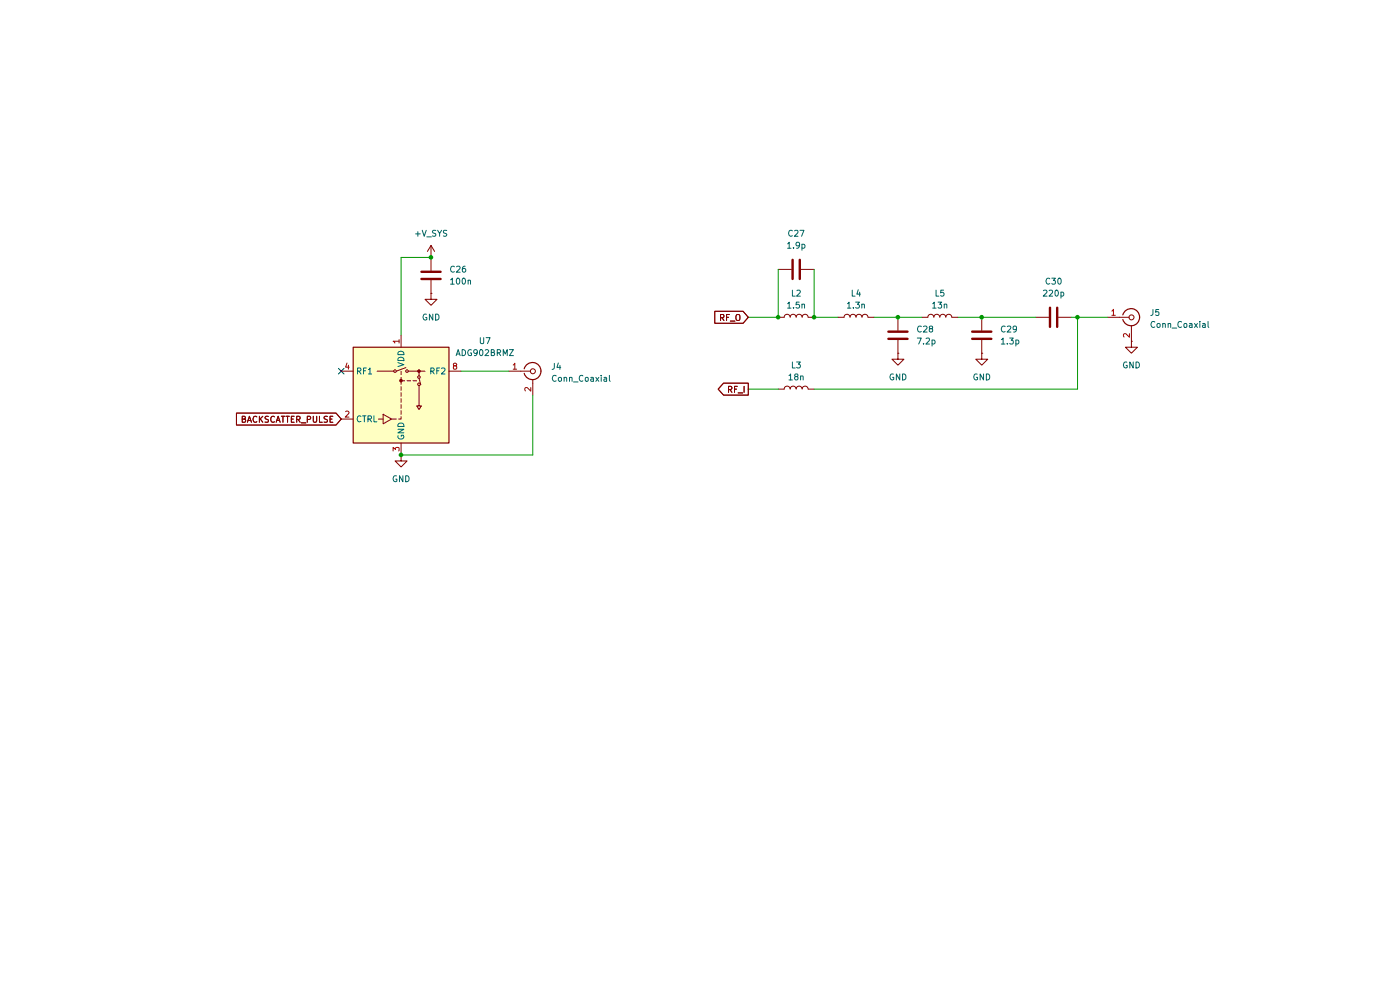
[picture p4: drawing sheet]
(kicad_sch
 (version 20260306)
 (generator "eeschema")
 (generator_version "10.0")
 (paper "A4")
 (lib_symbols
  (symbol "Connector:Conn_Coaxial"
   (pin_names
    (offset 1.016) (hide yes)) (exclude_from_sim no) (in_bom yes) (on_board yes)
   (in_pos_files yes)
   (duplicate_pin_numbers_are_jumpers no)
   (property "Reference" "J" (at 0.254 3.048 0) (show_name no) (do_not_autoplace no) (effects (font (size 1.27 1.27))))
   (property "Value" "Conn_Coaxial" (at 2.921 0 90) (show_name no) (do_not_autoplace no) (effects (font (size 1.27 1.27))))
   (property "Footprint" "" (at 0 0 0) (show_name no) (do_not_autoplace no) (hide yes) (effects (font (size 1.27 1.27))))
   (property "Datasheet" "" (at 0 0 0) (show_name no) (do_not_autoplace no) (hide yes) (effects (font (size 1.27 1.27))))
   (property "Description" "coaxial connector (BNC, SMA, SMB, SMC, Cinch/RCA, LEMO, ...)" (at 0 0 0) (show_name no) (do_not_autoplace no) (hide yes) (effects (font (size 1.27 1.27))))
   (symbol "Conn_Coaxial_0_1"
    (polyline (pts (xy -2.54 0) (xy -0.508 0)) (stroke (width 0) (type default)) (fill (type none)))
    (arc (start 1.778 0) (mid 0.222 -1.8079) (end -1.778 -0.508) (stroke (width 0.254) (type default)) (fill (type none)))
    (arc (start -1.778 0.508) (mid 0.2221 1.8084) (end 1.778 0) (stroke (width 0.254) (type default)) (fill (type none)))
    (circle (center 0 0) (radius 0.508) (stroke (width 0.2032) (type default)) (fill (type none)))
    (polyline (pts (xy 0 -2.54) (xy 0 -1.778)) (stroke (width 0) (type default)) (fill (type none))))
   (symbol "Conn_Coaxial_1_1"
    (pin passive line (at -5.08 0 0) (length 2.54) (name "In" (effects (font (size 1.27 1.27)))) (number "1" (effects (font (size 1.27 1.27)))))
    (pin passive line (at 0 -5.08 90) (length 2.54) (name "Ext" (effects (font (size 1.27 1.27)))) (number "2" (effects (font (size 1.27 1.27))))))
   (embedded_fonts no))
  (symbol "Device:C"
   (pin_numbers (hide yes))
   (pin_names
    (offset 0.254)) (exclude_from_sim no) (in_bom yes) (on_board yes)
   (in_pos_files yes)
   (duplicate_pin_numbers_are_jumpers no)
   (property "Reference" "C" (at 0.635 2.54 0) (show_name no) (do_not_autoplace no) (effects (font (size 1.27 1.27)) (justify left)))
   (property "Value" "C" (at 0.635 -2.54 0) (show_name no) (do_not_autoplace no) (effects (font (size 1.27 1.27)) (justify left)))
   (property "Footprint" "" (at 0.9652 -3.81 0) (show_name no) (do_not_autoplace no) (hide yes) (effects (font (size 1.27 1.27))))
   (property "Datasheet" "" (at 0 0 0) (show_name no) (do_not_autoplace no) (hide yes) (effects (font (size 1.27 1.27))))
   (property "Description" "Unpolarized capacitor" (at 0 0 0) (show_name no) (do_not_autoplace no) (hide yes) (effects (font (size 1.27 1.27))))
   (symbol "C_0_1"
    (polyline (pts (xy -2.032 0.762) (xy 2.032 0.762)) (stroke (width 0.508) (type default)) (fill (type none)))
    (polyline (pts (xy -2.032 -0.762) (xy 2.032 -0.762)) (stroke (width 0.508) (type default)) (fill (type none))))
   (symbol "C_1_1"
    (pin passive line (at 0 3.81 270) (length 2.794) (name "" (effects (font (size 1.27 1.27)))) (number "1" (effects (font (size 1.27 1.27)))))
    (pin passive line (at 0 -3.81 90) (length 2.794) (name "" (effects (font (size 1.27 1.27)))) (number "2" (effects (font (size 1.27 1.27))))))
   (embedded_fonts no))
  (symbol "Device:L"
   (pin_numbers (hide yes))
   (pin_names
    (offset 1.016) (hide yes)) (exclude_from_sim no) (in_bom yes) (on_board yes)
   (in_pos_files yes)
   (duplicate_pin_numbers_are_jumpers no)
   (property "Reference" "L" (at -1.27 0 90) (show_name no) (do_not_autoplace no) (effects (font (size 1.27 1.27))))
   (property "Value" "L" (at 1.905 0 90) (show_name no) (do_not_autoplace no) (effects (font (size 1.27 1.27))))
   (property "Footprint" "" (at 0 0 0) (show_name no) (do_not_autoplace no) (hide yes) (effects (font (size 1.27 1.27))))
   (property "Datasheet" "" (at 0 0 0) (show_name no) (do_not_autoplace no) (hide yes) (effects (font (size 1.27 1.27))))
   (property "Description" "Inductor" (at 0 0 0) (show_name no) (do_not_autoplace no) (hide yes) (effects (font (size 1.27 1.27))))
   (symbol "L_0_1"
    (arc (start 0 2.54) (mid 0.6323 1.905) (end 0 1.27) (stroke (width 0) (type default)) (fill (type none)))
    (arc (start 0 1.27) (mid 0.6323 0.635) (end 0 0) (stroke (width 0) (type default)) (fill (type none)))
    (arc (start 0 0) (mid 0.6323 -0.635) (end 0 -1.27) (stroke (width 0) (type default)) (fill (type none)))
    (arc (start 0 -1.27) (mid 0.6323 -1.905) (end 0 -2.54) (stroke (width 0) (type default)) (fill (type none))))
   (symbol "L_1_1"
    (pin passive line (at 0 3.81 270) (length 1.27) (name "1" (effects (font (size 1.27 1.27)))) (number "1" (effects (font (size 1.27 1.27)))))
    (pin passive line (at 0 -3.81 90) (length 1.27) (name "2" (effects (font (size 1.27 1.27)))) (number "2" (effects (font (size 1.27 1.27))))))
   (embedded_fonts no))
  (symbol "RF_Switch:ADG902BRMZ" (exclude_from_sim no) (in_bom yes) (on_board yes)
   (in_pos_files yes)
   (duplicate_pin_numbers_are_jumpers no)
   (property "Reference" "U" (at -10.16 11.43 0) (show_name no) (do_not_autoplace no) (effects (font (size 1.27 1.27)) (justify left)))
   (property "Value" "ADG902BRMZ" (at 1.27 11.43 0) (show_name no) (do_not_autoplace no) (effects (font (size 1.27 1.27)) (justify left)))
   (property "Footprint" "Package_SO:MSOP-8_3x3mm_P0.65mm" (at 0 -11.43 0) (show_name no) (do_not_autoplace no) (hide yes) (effects (font (size 1.27 1.27))))
   (property "Datasheet" "https://www.analog.com/media/en/technical-documentation/data-sheets/ADG901_902.pdf" (at 0 5.08 0) (show_name no) (do_not_autoplace no) (hide yes) (effects (font (size 1.27 1.27))))
   (property "Description" "SPST DC-4.5GHz reflective switch, 40dB isolation at 1GHz, MSOP-8" (at 0 0 0) (show_name no) (do_not_autoplace no) (hide yes) (effects (font (size 1.27 1.27))))
   (symbol "ADG902BRMZ_0_0"
    (rectangle (start -10.16 10.16) (end 10.16 -10.16) (stroke (width 0.254) (type default)) (fill (type background)))
    (polyline (pts (xy -4.826 -5.08) (xy -3.81 -5.08)) (stroke (width 0) (type default)) (fill (type none)))
    (polyline (pts (xy -3.81 -4.064) (xy -3.81 -6.096) (xy -2.032 -5.08) (xy -3.81 -4.064)) (stroke (width 0) (type default)) (fill (type none)))
    (polyline (pts (xy -1.016 -5.08) (xy -2.032 -5.08)) (stroke (width 0) (type default)) (fill (type none)))
    (polyline (pts (xy 0 4.318) (xy 0 5.08)) (stroke (width 0) (type default)) (fill (type none)))
    (circle (center 0 3.048) (radius 0.254) (stroke (width 0) (type default)) (fill (type outline)))
    (polyline (pts (xy 0 3.048) (xy 0 3.81)) (stroke (width 0) (type default)) (fill (type none)))
    (polyline (pts (xy 0 3.048) (xy 0 2.286)) (stroke (width 0) (type default)) (fill (type none)))
    (polyline (pts (xy 0 3.048) (xy 0.762 3.048)) (stroke (width 0) (type default)) (fill (type none)))
    (polyline (pts (xy 0 1.778) (xy 0 1.016)) (stroke (width 0) (type default)) (fill (type none)))
    (polyline (pts (xy 0 0.508) (xy 0 -0.254)) (stroke (width 0) (type default)) (fill (type none)))
    (polyline (pts (xy 0 -0.762) (xy 0 -1.524)) (stroke (width 0) (type default)) (fill (type none)))
    (polyline (pts (xy 0 -2.032) (xy 0 -2.794)) (stroke (width 0) (type default)) (fill (type none)))
    (polyline (pts (xy 0 -3.302) (xy 0 -4.064)) (stroke (width 0) (type default)) (fill (type none)))
    (polyline (pts (xy 0 -4.572) (xy 0 -5.08) (xy -0.508 -5.08)) (stroke (width 0) (type default)) (fill (type none)))
    (polyline (pts (xy 1.27 3.048) (xy 2.032 3.048)) (stroke (width 0) (type default)) (fill (type none)))
    (polyline (pts (xy 2.54 3.048) (xy 3.302 3.048)) (stroke (width 0) (type default)) (fill (type none))))
   (symbol "ADG902BRMZ_0_1"
    (polyline (pts (xy -5.08 5.08) (xy -1.524 5.08)) (stroke (width 0) (type default)) (fill (type none)))
    (circle (center -1.27 5.08) (radius 0.254) (stroke (width 0) (type default)) (fill (type none)))
    (polyline (pts (xy -1.016 5.08) (xy 1.016 5.842)) (stroke (width 0) (type default)) (fill (type none)))
    (circle (center 1.27 5.08) (radius 0.254) (stroke (width 0) (type default)) (fill (type none)))
    (polyline (pts (xy 1.524 5.08) (xy 5.08 5.08)) (stroke (width 0) (type default)) (fill (type none)))
    (polyline (pts (xy 3.81 5.08) (xy 3.81 4.064)) (stroke (width 0) (type default)) (fill (type none)))
    (circle (center 3.81 5.08) (radius 0.254) (stroke (width 0) (type default)) (fill (type outline)))
    (circle (center 3.81 3.81) (radius 0.254) (stroke (width 0) (type default)) (fill (type none)))
    (polyline (pts (xy 3.81 3.556) (xy 4.191 2.159)) (stroke (width 0) (type default)) (fill (type none)))
    (circle (center 3.81 2.286) (radius 0.254) (stroke (width 0) (type default)) (fill (type none)))
    (polyline (pts (xy 3.81 2.032) (xy 3.81 -2.286) (xy 3.302 -2.286) (xy 3.81 -3.048) (xy 4.318 -2.286) (xy 3.81 -2.286)) (stroke (width 0) (type default)) (fill (type none))))
   (symbol "ADG902BRMZ_1_1"
    (pin power_in line (at 0 12.7 270) (length 2.54) (name "VDD" (effects (font (size 1.27 1.27)))) (number "1" (effects (font (size 1.27 1.27)))))
    (pin input line (at -12.7 -5.08 0) (length 2.54) (name "CTRL" (effects (font (size 1.27 1.27)))) (number "2" (effects (font (size 1.27 1.27)))))
    (pin power_in line (at 0 -12.7 90) (length 2.54) (name "GND" (effects (font (size 1.27 1.27)))) (number "3" (effects (font (size 1.27 1.27)))))
    (pin passive line (at -12.7 5.08 0) (length 2.54) (name "RF1" (effects (font (size 1.27 1.27)))) (number "4" (effects (font (size 1.27 1.27)))))
    (pin passive line (at 0 -12.7 90) (length 2.54) (hide yes) (name "GND" (effects (font (size 1.27 1.27)))) (number "5" (effects (font (size 1.27 1.27)))))
    (pin passive line (at 0 -12.7 90) (length 2.54) (hide yes) (name "GND" (effects (font (size 1.27 1.27)))) (number "6" (effects (font (size 1.27 1.27)))))
    (pin passive line (at 0 -12.7 90) (length 2.54) (hide yes) (name "GND" (effects (font (size 1.27 1.27)))) (number "7" (effects (font (size 1.27 1.27)))))
    (pin passive line (at 12.7 5.08 180) (length 2.54) (name "RF2" (effects (font (size 1.27 1.27)))) (number "8" (effects (font (size 1.27 1.27))))))
   (embedded_fonts no))
  (symbol "power:GND"
   (power global)
   (pin_numbers (hide yes))
   (pin_names
    (offset 0) (hide yes)) (exclude_from_sim no) (in_bom yes) (on_board yes)
   (in_pos_files yes)
   (duplicate_pin_numbers_are_jumpers no)
   (property "Reference" "#PWR" (at 0 -6.35 0) (show_name no) (do_not_autoplace no) (hide yes) (effects (font (size 1.27 1.27))))
   (property "Value" "GND" (at 0 -3.81 0) (show_name no) (do_not_autoplace no) (effects (font (size 1.27 1.27))))
   (property "Footprint" "" (at 0 0 0) (show_name no) (do_not_autoplace no) (hide yes) (effects (font (size 1.27 1.27))))
   (property "Datasheet" "" (at 0 0 0) (show_name no) (do_not_autoplace no) (hide yes) (effects (font (size 1.27 1.27))))
   (property "Description" "Power symbol creates a global label with name \"GND\" , ground" (at 0 0 0) (show_name no) (do_not_autoplace no) (hide yes) (effects (font (size 1.27 1.27))))
   (symbol "GND_0_1"
    (polyline (pts (xy 0 0) (xy 0 -1.27) (xy 1.27 -1.27) (xy 0 -2.54) (xy -1.27 -1.27) (xy 0 -1.27)) (stroke (width 0) (type default)) (fill (type none))))
   (symbol "GND_1_1"
    (pin power_in line (at 0 0 270) (length 0) (name "" (effects (font (size 1.27 1.27)))) (number "1" (effects (font (size 1.27 1.27))))))
   (embedded_fonts no))
  (symbol "power:VDC"
   (power global)
   (pin_numbers (hide yes))
   (pin_names
    (offset 0) (hide yes)) (exclude_from_sim no) (in_bom yes) (on_board yes)
   (in_pos_files yes)
   (duplicate_pin_numbers_are_jumpers no)
   (property "Reference" "#PWR" (at 0 -3.81 0) (show_name no) (do_not_autoplace no) (hide yes) (effects (font (size 1.27 1.27))))
   (property "Value" "VDC" (at 0 3.556 0) (show_name no) (do_not_autoplace no) (effects (font (size 1.27 1.27))))
   (property "Footprint" "" (at 0 0 0) (show_name no) (do_not_autoplace no) (hide yes) (effects (font (size 1.27 1.27))))
   (property "Datasheet" "" (at 0 0 0) (show_name no) (do_not_autoplace no) (hide yes) (effects (font (size 1.27 1.27))))
   (property "Description" "Power symbol creates a global label with name \"VDC\"" (at 0 0 0) (show_name no) (do_not_autoplace no) (hide yes) (effects (font (size 1.27 1.27))))
   (symbol "VDC_0_1"
    (polyline (pts (xy -0.762 1.27) (xy 0 2.54)) (stroke (width 0) (type default)) (fill (type none)))
    (polyline (pts (xy 0 2.54) (xy 0.762 1.27)) (stroke (width 0) (type default)) (fill (type none)))
    (polyline (pts (xy 0 0) (xy 0 2.54)) (stroke (width 0) (type default)) (fill (type none))))
   (symbol "VDC_1_1"
    (pin power_in line (at 0 0 90) (length 0) (name "" (effects (font (size 1.27 1.27)))) (number "1" (effects (font (size 1.27 1.27))))))
   (embedded_fonts no)))
 (junction
  (at 85.09 96.52)
  (diameter 0)
  (color 0 0 0 0))
 (junction
  (at 208.28 67.31)
  (diameter 0)
  (color 0 0 0 0))
 (junction
  (at 190.5 67.31)
  (diameter 0)
  (color 0 0 0 0))
 (junction
  (at 172.72 67.31)
  (diameter 0)
  (color 0 0 0 0))
 (junction
  (at 165.1 67.31)
  (diameter 0)
  (color 0 0 0 0))
 (junction
  (at 91.44 54.61)
  (diameter 0)
  (color 0 0 0 0))
 (junction
  (at 228.6 67.31)
  (diameter 0)
  (color 0 0 0 0))
 (no_connect
  (at 72.39 78.74))
 (wire
  (pts (xy 227.33 67.31) (xy 228.6 67.31))
  (stroke (width 0) (type default)))
 (wire
  (pts (xy 97.79 78.74) (xy 107.95 78.74))
  (stroke (width 0) (type default)))
 (wire
  (pts (xy 113.03 96.52) (xy 85.09 96.52))
  (stroke (width 0) (type default)))
 (wire
  (pts (xy 85.09 54.61) (xy 91.44 54.61))
  (stroke (width 0) (type default)))
 (wire
  (pts (xy 113.03 83.82) (xy 113.03 96.52))
  (stroke (width 0) (type default)))
 (wire
  (pts (xy 165.1 57.15) (xy 165.1 67.31))
  (stroke (width 0) (type default)))
 (wire
  (pts (xy 172.72 57.15) (xy 172.72 67.31))
  (stroke (width 0) (type default)))
 (wire
  (pts (xy 185.42 67.31) (xy 190.5 67.31))
  (stroke (width 0) (type default)))
 (wire
  (pts (xy 190.5 67.31) (xy 195.58 67.31))
  (stroke (width 0) (type default)))
 (wire
  (pts (xy 228.6 67.31) (xy 234.95 67.31))
  (stroke (width 0) (type default)))
 (wire
  (pts (xy 172.72 67.31) (xy 177.8 67.31))
  (stroke (width 0) (type default)))
 (wire
  (pts (xy 228.6 67.31) (xy 228.6 82.55))
  (stroke (width 0) (type default)))
 (wire
  (pts (xy 228.6 82.55) (xy 172.72 82.55))
  (stroke (width 0) (type default)))
 (wire
  (pts (xy 158.75 67.31) (xy 165.1 67.31))
  (stroke (width 0) (type default)))
 (wire
  (pts (xy 158.75 82.55) (xy 165.1 82.55))
  (stroke (width 0) (type default)))
 (wire
  (pts (xy 85.09 71.12) (xy 85.09 54.61))
  (stroke (width 0) (type default)))
 (wire
  (pts (xy 203.2 67.31) (xy 208.28 67.31))
  (stroke (width 0) (type default)))
 (wire
  (pts (xy 208.28 67.31) (xy 219.71 67.31))
  (stroke (width 0) (type default)))
 (global_label "RF_I"
  (shape output)
  (at 158.75 82.55 180)
  (fields_autoplaced yes)
  (effects (font (size 1.27 1.27)) (justify right))
  (property "Intersheetrefs" "${INTERSHEET_REFS}" (at 151.8338 82.55 0) (hide yes) (show_name no) (do_not_autoplace no) (effects (font (size 1.27 1.27)) (justify right))))
 (global_label "BACKSCATTER_PULSE"
  (shape input)
  (at 72.39 88.9 180)
  (fields_autoplaced yes)
  (effects (font (size 1.27 1.27)) (justify right))
  (property "Intersheetrefs" "${INTERSHEET_REFS}" (at 49.6292 88.9 0) (hide yes) (show_name no) (do_not_autoplace no) (effects (font (size 1.27 1.27)) (justify right))))
 (global_label "RF_O"
  (shape input)
  (at 158.75 67.31 180)
  (fields_autoplaced yes)
  (effects (font (size 1.27 1.27)) (justify right))
  (property "Intersheetrefs" "${INTERSHEET_REFS}" (at 151.1081 67.31 0) (hide yes) (show_name no) (do_not_autoplace no) (effects (font (size 1.27 1.27)) (justify right))))
 (symbol
  (lib_id "power:GND")
  (at 240.03 72.39 0)
  (unit 1)
  (body_style 1)
  (exclude_from_sim no)
  (in_bom yes)
  (on_board yes)
  (in_pos_files yes)
  (dnp no)
  (fields_autoplaced yes)
  (property "Reference" "#PWR034" (at 240.03 78.74 0) (hide yes) (show_name no) (do_not_autoplace no) (effects (font (size 1.27 1.27))))
  (property "Value" "GND" (at 240.03 77.47 0) (show_name no) (do_not_autoplace no) (effects (font (size 1.27 1.27))))
  (property "Footprint" "" (at 240.03 72.39 0) (hide yes) (show_name no) (do_not_autoplace no) (effects (font (size 1.27 1.27))))
  (property "Datasheet" "" (at 240.03 72.39 0) (hide yes) (show_name no) (do_not_autoplace no) (effects (font (size 1.27 1.27))))
  (property "Description" "Power symbol creates a global label with name \"GND\" , ground" (at 240.03 72.39 0) (hide yes) (show_name no) (do_not_autoplace no) (effects (font (size 1.27 1.27))))
  (pin "1"))
 (symbol
  (lib_id "Device:L")
  (at 168.91 82.55 90)
  (unit 1)
  (body_style 1)
  (exclude_from_sim no)
  (in_bom yes)
  (on_board yes)
  (in_pos_files yes)
  (dnp no)
  (fields_autoplaced yes)
  (property "Reference" "L3" (at 168.91 77.47 90) (show_name no) (do_not_autoplace no) (effects (font (size 1.27 1.27))))
  (property "Value" "18n" (at 168.91 80.01 90) (show_name no) (do_not_autoplace no) (effects (font (size 1.27 1.27))))
  (property "Footprint" "Inductor_SMD:L_0402_1005Metric" (at 168.91 82.55 0) (hide yes) (show_name no) (do_not_autoplace no) (effects (font (size 1.27 1.27))))
  (property "Datasheet" "" (at 168.91 82.55 0) (hide yes) (show_name no) (do_not_autoplace no) (effects (font (size 1.27 1.27))))
  (property "Description" "Inductor" (at 168.91 82.55 0) (hide yes) (show_name no) (do_not_autoplace no) (effects (font (size 1.27 1.27))))
  (property "LCSC Part Number" "C91622" (at 168.91 82.55 90) (hide yes) (show_name no) (do_not_autoplace no) (effects (font (size 1.27 1.27))))
  (property "KLC_S3.3" "" (at 168.91 82.55 90) (hide yes) (show_name no) (do_not_autoplace no) (effects (font (size 1.27 1.27))))
  (property "KLC_S4.1" "" (at 168.91 82.55 90) (hide yes) (show_name no) (do_not_autoplace no) (effects (font (size 1.27 1.27))))
  (property "KLC_S5.1" "" (at 168.91 82.55 90) (hide yes) (show_name no) (do_not_autoplace no) (effects (font (size 1.27 1.27))))
  (pin "1")
  (pin "2"))
 (symbol
  (lib_id "Connector:Conn_Coaxial")
  (at 113.03 78.74 0)
  (unit 1)
  (body_style 1)
  (exclude_from_sim no)
  (in_bom yes)
  (on_board yes)
  (in_pos_files yes)
  (dnp no)
  (fields_autoplaced yes)
  (property "Reference" "J4" (at 116.84 77.7631 0) (show_name no) (do_not_autoplace no) (effects (font (size 1.27 1.27)) (justify left)))
  (property "Value" "Conn_Coaxial" (at 116.84 80.3031 0) (show_name no) (do_not_autoplace no) (effects (font (size 1.27 1.27)) (justify left)))
  (property "Footprint" "Connector_Coaxial:SMA_Molex_73251-2200_Horizontal" (at 113.03 78.74 0) (hide yes) (show_name no) (do_not_autoplace no) (effects (font (size 1.27 1.27))))
  (property "Datasheet" "" (at 113.03 78.74 0) (hide yes) (show_name no) (do_not_autoplace no) (effects (font (size 1.27 1.27))))
  (property "Description" "coaxial connector (BNC, SMA, SMB, SMC, Cinch/RCA, LEMO, ...)" (at 113.03 78.74 0) (hide yes) (show_name no) (do_not_autoplace no) (effects (font (size 1.27 1.27))))
  (property "LCSC Part Number" "C7542042" (at 113.03 78.74 0) (hide yes) (show_name no) (do_not_autoplace no) (effects (font (size 1.27 1.27))))
  (property "KLC_S3.3" "" (at 113.03 78.74 0) (hide yes) (show_name no) (do_not_autoplace no) (effects (font (size 1.27 1.27))))
  (property "KLC_S4.1" "" (at 113.03 78.74 0) (hide yes) (show_name no) (do_not_autoplace no) (effects (font (size 1.27 1.27))))
  (property "KLC_S5.1" "" (at 113.03 78.74 0) (hide yes) (show_name no) (do_not_autoplace no) (effects (font (size 1.27 1.27))))
  (pin "2")
  (pin "1"))
 (symbol
  (lib_id "Device:C")
  (at 190.5 71.12 0)
  (mirror y)
  (unit 1)
  (body_style 1)
  (exclude_from_sim no)
  (in_bom yes)
  (on_board yes)
  (in_pos_files yes)
  (dnp no)
  (fields_autoplaced yes)
  (property "Reference" "C28" (at 194.31 69.8499 0) (show_name no) (do_not_autoplace no) (effects (font (size 1.27 1.27)) (justify right)))
  (property "Value" "7.2p" (at 194.31 72.3899 0) (show_name no) (do_not_autoplace no) (effects (font (size 1.27 1.27)) (justify right)))
  (property "Footprint" "Capacitor_SMD:C_0402_1005Metric" (at 189.5348 74.93 0) (hide yes) (show_name no) (do_not_autoplace no) (effects (font (size 1.27 1.27))))
  (property "Datasheet" "" (at 190.5 71.12 0) (hide yes) (show_name no) (do_not_autoplace no) (effects (font (size 1.27 1.27))))
  (property "Description" "Unpolarized capacitor" (at 190.5 71.12 0) (hide yes) (show_name no) (do_not_autoplace no) (effects (font (size 1.27 1.27))))
  (property "LCSC Part Number" "C2220960" (at 190.5 71.12 0) (hide yes) (show_name no) (do_not_autoplace no) (effects (font (size 1.27 1.27))))
  (property "KLC_S3.3" "" (at 190.5 71.12 0) (hide yes) (show_name no) (do_not_autoplace no) (effects (font (size 1.27 1.27))))
  (property "KLC_S4.1" "" (at 190.5 71.12 0) (hide yes) (show_name no) (do_not_autoplace no) (effects (font (size 1.27 1.27))))
  (property "KLC_S5.1" "" (at 190.5 71.12 0) (hide yes) (show_name no) (do_not_autoplace no) (effects (font (size 1.27 1.27))))
  (pin "1")
  (pin "2"))
 (symbol
  (lib_id "Device:C")
  (at 208.28 71.12 0)
  (mirror y)
  (unit 1)
  (body_style 1)
  (exclude_from_sim no)
  (in_bom yes)
  (on_board yes)
  (in_pos_files yes)
  (dnp no)
  (fields_autoplaced yes)
  (property "Reference" "C29" (at 212.09 69.8499 0) (show_name no) (do_not_autoplace no) (effects (font (size 1.27 1.27)) (justify right)))
  (property "Value" "1.3p" (at 212.09 72.3899 0) (show_name no) (do_not_autoplace no) (effects (font (size 1.27 1.27)) (justify right)))
  (property "Footprint" "Capacitor_SMD:C_0402_1005Metric" (at 207.3148 74.93 0) (hide yes) (show_name no) (do_not_autoplace no) (effects (font (size 1.27 1.27))))
  (property "Datasheet" "" (at 208.28 71.12 0) (hide yes) (show_name no) (do_not_autoplace no) (effects (font (size 1.27 1.27))))
  (property "Description" "Unpolarized capacitor" (at 208.28 71.12 0) (hide yes) (show_name no) (do_not_autoplace no) (effects (font (size 1.27 1.27))))
  (property "LCSC Part Number" "C161309" (at 208.28 71.12 0) (hide yes) (show_name no) (do_not_autoplace no) (effects (font (size 1.27 1.27))))
  (property "KLC_S3.3" "" (at 208.28 71.12 0) (hide yes) (show_name no) (do_not_autoplace no) (effects (font (size 1.27 1.27))))
  (property "KLC_S4.1" "" (at 208.28 71.12 0) (hide yes) (show_name no) (do_not_autoplace no) (effects (font (size 1.27 1.27))))
  (property "KLC_S5.1" "" (at 208.28 71.12 0) (hide yes) (show_name no) (do_not_autoplace no) (effects (font (size 1.27 1.27))))
  (pin "1")
  (pin "2"))
 (symbol
  (lib_id "Device:C")
  (at 168.91 57.15 90)
  (mirror x)
  (unit 1)
  (body_style 1)
  (exclude_from_sim no)
  (in_bom yes)
  (on_board yes)
  (in_pos_files yes)
  (dnp no)
  (fields_autoplaced yes)
  (property "Reference" "C27" (at 168.91 49.53 90) (show_name no) (do_not_autoplace no) (effects (font (size 1.27 1.27))))
  (property "Value" "1.9p" (at 168.91 52.07 90) (show_name no) (do_not_autoplace no) (effects (font (size 1.27 1.27))))
  (property "Footprint" "Capacitor_SMD:C_0402_1005Metric" (at 172.72 58.1152 0) (hide yes) (show_name no) (do_not_autoplace no) (effects (font (size 1.27 1.27))))
  (property "Datasheet" "" (at 168.91 57.15 0) (hide yes) (show_name no) (do_not_autoplace no) (effects (font (size 1.27 1.27))))
  (property "Description" "Unpolarized capacitor" (at 168.91 57.15 0) (hide yes) (show_name no) (do_not_autoplace no) (effects (font (size 1.27 1.27))))
  (property "LCSC Part Number" "C161314" (at 168.91 57.15 90) (hide yes) (show_name no) (do_not_autoplace no) (effects (font (size 1.27 1.27))))
  (property "KLC_S3.3" "" (at 168.91 57.15 90) (hide yes) (show_name no) (do_not_autoplace no) (effects (font (size 1.27 1.27))))
  (property "KLC_S4.1" "" (at 168.91 57.15 90) (hide yes) (show_name no) (do_not_autoplace no) (effects (font (size 1.27 1.27))))
  (property "KLC_S5.1" "" (at 168.91 57.15 90) (hide yes) (show_name no) (do_not_autoplace no) (effects (font (size 1.27 1.27))))
  (pin "1")
  (pin "2"))
 (symbol
  (lib_id "power:GND")
  (at 208.28 74.93 0)
  (unit 1)
  (body_style 1)
  (exclude_from_sim no)
  (in_bom yes)
  (on_board yes)
  (in_pos_files yes)
  (dnp no)
  (fields_autoplaced yes)
  (property "Reference" "#PWR033" (at 208.28 81.28 0) (hide yes) (show_name no) (do_not_autoplace no) (effects (font (size 1.27 1.27))))
  (property "Value" "GND" (at 208.28 80.01 0) (show_name no) (do_not_autoplace no) (effects (font (size 1.27 1.27))))
  (property "Footprint" "" (at 208.28 74.93 0) (hide yes) (show_name no) (do_not_autoplace no) (effects (font (size 1.27 1.27))))
  (property "Datasheet" "" (at 208.28 74.93 0) (hide yes) (show_name no) (do_not_autoplace no) (effects (font (size 1.27 1.27))))
  (property "Description" "Power symbol creates a global label with name \"GND\" , ground" (at 208.28 74.93 0) (hide yes) (show_name no) (do_not_autoplace no) (effects (font (size 1.27 1.27))))
  (pin "1"))
 (symbol
  (lib_id "Device:C")
  (at 91.44 58.42 0)
  (mirror y)
  (unit 1)
  (body_style 1)
  (exclude_from_sim no)
  (in_bom yes)
  (on_board yes)
  (in_pos_files yes)
  (dnp no)
  (fields_autoplaced yes)
  (property "Reference" "C26" (at 95.25 57.1499 0) (show_name no) (do_not_autoplace no) (effects (font (size 1.27 1.27)) (justify right)))
  (property "Value" "100n" (at 95.25 59.6899 0) (show_name no) (do_not_autoplace no) (effects (font (size 1.27 1.27)) (justify right)))
  (property "Footprint" "Capacitor_SMD:C_0603_1608Metric_Pad1.08x0.95mm_HandSolder" (at 90.4748 62.23 0) (hide yes) (show_name no) (do_not_autoplace no) (effects (font (size 1.27 1.27))))
  (property "Datasheet" "" (at 91.44 58.42 0) (hide yes) (show_name no) (do_not_autoplace no) (effects (font (size 1.27 1.27))))
  (property "Description" "Unpolarized capacitor" (at 91.44 58.42 0) (hide yes) (show_name no) (do_not_autoplace no) (effects (font (size 1.27 1.27))))
  (property "LCSC Part Number" "C14663" (at 91.44 58.42 0) (hide yes) (show_name no) (do_not_autoplace no) (effects (font (size 1.27 1.27))))
  (property "KLC_S3.3" "" (at 91.44 58.42 0) (hide yes) (show_name no) (do_not_autoplace no) (effects (font (size 1.27 1.27))))
  (property "KLC_S4.1" "" (at 91.44 58.42 0) (hide yes) (show_name no) (do_not_autoplace no) (effects (font (size 1.27 1.27))))
  (property "KLC_S5.1" "" (at 91.44 58.42 0) (hide yes) (show_name no) (do_not_autoplace no) (effects (font (size 1.27 1.27))))
  (pin "1")
  (pin "2"))
 (symbol
  (lib_id "power:VDC")
  (at 91.44 54.61 0)
  (unit 1)
  (body_style 1)
  (exclude_from_sim no)
  (in_bom yes)
  (on_board yes)
  (in_pos_files yes)
  (dnp no)
  (fields_autoplaced yes)
  (property "Reference" "#PWR030" (at 91.44 58.42 0) (hide yes) (show_name no) (do_not_autoplace no) (effects (font (size 1.27 1.27))))
  (property "Value" "+V_SYS" (at 91.44 49.53 0) (show_name no) (do_not_autoplace no) (effects (font (size 1.27 1.27))))
  (property "Footprint" "" (at 91.44 54.61 0) (hide yes) (show_name no) (do_not_autoplace no) (effects (font (size 1.27 1.27))))
  (property "Datasheet" "" (at 91.44 54.61 0) (hide yes) (show_name no) (do_not_autoplace no) (effects (font (size 1.27 1.27))))
  (property "Description" "Power symbol creates a global label with name \"VDC\"" (at 91.44 54.61 0) (hide yes) (show_name no) (do_not_autoplace no) (effects (font (size 1.27 1.27))))
  (pin "1"))
 (symbol
  (lib_id "Device:L")
  (at 199.39 67.31 90)
  (unit 1)
  (body_style 1)
  (exclude_from_sim no)
  (in_bom yes)
  (on_board yes)
  (in_pos_files yes)
  (dnp no)
  (fields_autoplaced yes)
  (property "Reference" "L5" (at 199.39 62.23 90) (show_name no) (do_not_autoplace no) (effects (font (size 1.27 1.27))))
  (property "Value" "13n" (at 199.39 64.77 90) (show_name no) (do_not_autoplace no) (effects (font (size 1.27 1.27))))
  (property "Footprint" "Inductor_SMD:L_0402_1005Metric" (at 199.39 67.31 0) (hide yes) (show_name no) (do_not_autoplace no) (effects (font (size 1.27 1.27))))
  (property "Datasheet" "" (at 199.39 67.31 0) (hide yes) (show_name no) (do_not_autoplace no) (effects (font (size 1.27 1.27))))
  (property "Description" "Inductor" (at 199.39 67.31 0) (hide yes) (show_name no) (do_not_autoplace no) (effects (font (size 1.27 1.27))))
  (property "LCSC Part Number" "C341684" (at 199.39 67.31 90) (hide yes) (show_name no) (do_not_autoplace no) (effects (font (size 1.27 1.27))))
  (property "KLC_S3.3" "" (at 199.39 67.31 90) (hide yes) (show_name no) (do_not_autoplace no) (effects (font (size 1.27 1.27))))
  (property "KLC_S4.1" "" (at 199.39 67.31 90) (hide yes) (show_name no) (do_not_autoplace no) (effects (font (size 1.27 1.27))))
  (property "KLC_S5.1" "" (at 199.39 67.31 90) (hide yes) (show_name no) (do_not_autoplace no) (effects (font (size 1.27 1.27))))
  (pin "1")
  (pin "2"))
 (symbol
  (lib_id "Device:C")
  (at 223.52 67.31 90)
  (mirror x)
  (unit 1)
  (body_style 1)
  (exclude_from_sim no)
  (in_bom yes)
  (on_board yes)
  (in_pos_files yes)
  (dnp no)
  (fields_autoplaced yes)
  (property "Reference" "C30" (at 223.52 59.69 90) (show_name no) (do_not_autoplace no) (effects (font (size 1.27 1.27))))
  (property "Value" "220p" (at 223.52 62.23 90) (show_name no) (do_not_autoplace no) (effects (font (size 1.27 1.27))))
  (property "Footprint" "Capacitor_SMD:C_0402_1005Metric" (at 227.33 68.2752 0) (hide yes) (show_name no) (do_not_autoplace no) (effects (font (size 1.27 1.27))))
  (property "Datasheet" "" (at 223.52 67.31 0) (hide yes) (show_name no) (do_not_autoplace no) (effects (font (size 1.27 1.27))))
  (property "Description" "Unpolarized capacitor" (at 223.52 67.31 0) (hide yes) (show_name no) (do_not_autoplace no) (effects (font (size 1.27 1.27))))
  (property "LCSC Part Number" "C71693" (at 223.52 67.31 90) (hide yes) (show_name no) (do_not_autoplace no) (effects (font (size 1.27 1.27))))
  (property "KLC_S3.3" "" (at 223.52 67.31 90) (hide yes) (show_name no) (do_not_autoplace no) (effects (font (size 1.27 1.27))))
  (property "KLC_S4.1" "" (at 223.52 67.31 90) (hide yes) (show_name no) (do_not_autoplace no) (effects (font (size 1.27 1.27))))
  (property "KLC_S5.1" "" (at 223.52 67.31 90) (hide yes) (show_name no) (do_not_autoplace no) (effects (font (size 1.27 1.27))))
  (pin "1")
  (pin "2"))
 (symbol
  (lib_id "power:GND")
  (at 85.09 96.52 0)
  (unit 1)
  (body_style 1)
  (exclude_from_sim no)
  (in_bom yes)
  (on_board yes)
  (in_pos_files yes)
  (dnp no)
  (fields_autoplaced yes)
  (property "Reference" "#PWR029" (at 85.09 102.87 0) (hide yes) (show_name no) (do_not_autoplace no) (effects (font (size 1.27 1.27))))
  (property "Value" "GND" (at 85.09 101.6 0) (show_name no) (do_not_autoplace no) (effects (font (size 1.27 1.27))))
  (property "Footprint" "" (at 85.09 96.52 0) (hide yes) (show_name no) (do_not_autoplace no) (effects (font (size 1.27 1.27))))
  (property "Datasheet" "" (at 85.09 96.52 0) (hide yes) (show_name no) (do_not_autoplace no) (effects (font (size 1.27 1.27))))
  (property "Description" "Power symbol creates a global label with name \"GND\" , ground" (at 85.09 96.52 0) (hide yes) (show_name no) (do_not_autoplace no) (effects (font (size 1.27 1.27))))
  (pin "1"))
 (symbol
  (lib_id "Device:L")
  (at 168.91 67.31 90)
  (unit 1)
  (body_style 1)
  (exclude_from_sim no)
  (in_bom yes)
  (on_board yes)
  (in_pos_files yes)
  (dnp no)
  (fields_autoplaced yes)
  (property "Reference" "L2" (at 168.91 62.23 90) (show_name no) (do_not_autoplace no) (effects (font (size 1.27 1.27))))
  (property "Value" "1.5n" (at 168.91 64.77 90) (show_name no) (do_not_autoplace no) (effects (font (size 1.27 1.27))))
  (property "Footprint" "Inductor_SMD:L_0402_1005Metric" (at 168.91 67.31 0) (hide yes) (show_name no) (do_not_autoplace no) (effects (font (size 1.27 1.27))))
  (property "Datasheet" "" (at 168.91 67.31 0) (hide yes) (show_name no) (do_not_autoplace no) (effects (font (size 1.27 1.27))))
  (property "Description" "Inductor" (at 168.91 67.31 0) (hide yes) (show_name no) (do_not_autoplace no) (effects (font (size 1.27 1.27))))
  (property "LCSC Part Number" "C3911137" (at 168.91 67.31 90) (hide yes) (show_name no) (do_not_autoplace no) (effects (font (size 1.27 1.27))))
  (property "KLC_S3.3" "" (at 168.91 67.31 90) (hide yes) (show_name no) (do_not_autoplace no) (effects (font (size 1.27 1.27))))
  (property "KLC_S4.1" "" (at 168.91 67.31 90) (hide yes) (show_name no) (do_not_autoplace no) (effects (font (size 1.27 1.27))))
  (property "KLC_S5.1" "" (at 168.91 67.31 90) (hide yes) (show_name no) (do_not_autoplace no) (effects (font (size 1.27 1.27))))
  (pin "1")
  (pin "2"))
 (symbol
  (lib_id "Device:L")
  (at 181.61 67.31 90)
  (unit 1)
  (body_style 1)
  (exclude_from_sim no)
  (in_bom yes)
  (on_board yes)
  (in_pos_files yes)
  (dnp no)
  (fields_autoplaced yes)
  (property "Reference" "L4" (at 181.61 62.23 90) (show_name no) (do_not_autoplace no) (effects (font (size 1.27 1.27))))
  (property "Value" "1.3n" (at 181.61 64.77 90) (show_name no) (do_not_autoplace no) (effects (font (size 1.27 1.27))))
  (property "Footprint" "Inductor_SMD:L_0402_1005Metric" (at 181.61 67.31 0) (hide yes) (show_name no) (do_not_autoplace no) (effects (font (size 1.27 1.27))))
  (property "Datasheet" "" (at 181.61 67.31 0) (hide yes) (show_name no) (do_not_autoplace no) (effects (font (size 1.27 1.27))))
  (property "Description" "Inductor" (at 181.61 67.31 0) (hide yes) (show_name no) (do_not_autoplace no) (effects (font (size 1.27 1.27))))
  (property "LCSC Part Number" "C3910751" (at 181.61 67.31 90) (hide yes) (show_name no) (do_not_autoplace no) (effects (font (size 1.27 1.27))))
  (property "KLC_S3.3" "" (at 181.61 67.31 90) (hide yes) (show_name no) (do_not_autoplace no) (effects (font (size 1.27 1.27))))
  (property "KLC_S4.1" "" (at 181.61 67.31 90) (hide yes) (show_name no) (do_not_autoplace no) (effects (font (size 1.27 1.27))))
  (property "KLC_S5.1" "" (at 181.61 67.31 90) (hide yes) (show_name no) (do_not_autoplace no) (effects (font (size 1.27 1.27))))
  (pin "1")
  (pin "2"))
 (symbol
  (lib_id "Connector:Conn_Coaxial")
  (at 240.03 67.31 0)
  (unit 1)
  (body_style 1)
  (exclude_from_sim no)
  (in_bom yes)
  (on_board yes)
  (in_pos_files yes)
  (dnp no)
  (fields_autoplaced yes)
  (property "Reference" "J5" (at 243.84 66.3331 0) (show_name no) (do_not_autoplace no) (effects (font (size 1.27 1.27)) (justify left)))
  (property "Value" "Conn_Coaxial" (at 243.84 68.8731 0) (show_name no) (do_not_autoplace no) (effects (font (size 1.27 1.27)) (justify left)))
  (property "Footprint" "Connector_Coaxial:SMA_Molex_73251-2200_Horizontal" (at 240.03 67.31 0) (hide yes) (show_name no) (do_not_autoplace no) (effects (font (size 1.27 1.27))))
  (property "Datasheet" "" (at 240.03 67.31 0) (hide yes) (show_name no) (do_not_autoplace no) (effects (font (size 1.27 1.27))))
  (property "Description" "coaxial connector (BNC, SMA, SMB, SMC, Cinch/RCA, LEMO, ...)" (at 240.03 67.31 0) (hide yes) (show_name no) (do_not_autoplace no) (effects (font (size 1.27 1.27))))
  (property "LCSC Part Number" "C7542042" (at 240.03 67.31 0) (hide yes) (show_name no) (do_not_autoplace no) (effects (font (size 1.27 1.27))))
  (property "KLC_S3.3" "" (at 240.03 67.31 0) (hide yes) (show_name no) (do_not_autoplace no) (effects (font (size 1.27 1.27))))
  (property "KLC_S4.1" "" (at 240.03 67.31 0) (hide yes) (show_name no) (do_not_autoplace no) (effects (font (size 1.27 1.27))))
  (property "KLC_S5.1" "" (at 240.03 67.31 0) (hide yes) (show_name no) (do_not_autoplace no) (effects (font (size 1.27 1.27))))
  (pin "2")
  (pin "1"))
 (symbol
  (lib_id "power:GND")
  (at 91.44 62.23 0)
  (unit 1)
  (body_style 1)
  (exclude_from_sim no)
  (in_bom yes)
  (on_board yes)
  (in_pos_files yes)
  (dnp no)
  (fields_autoplaced yes)
  (property "Reference" "#PWR031" (at 91.44 68.58 0) (hide yes) (show_name no) (do_not_autoplace no) (effects (font (size 1.27 1.27))))
  (property "Value" "GND" (at 91.44 67.31 0) (show_name no) (do_not_autoplace no) (effects (font (size 1.27 1.27))))
  (property "Footprint" "" (at 91.44 62.23 0) (hide yes) (show_name no) (do_not_autoplace no) (effects (font (size 1.27 1.27))))
  (property "Datasheet" "" (at 91.44 62.23 0) (hide yes) (show_name no) (do_not_autoplace no) (effects (font (size 1.27 1.27))))
  (property "Description" "Power symbol creates a global label with name \"GND\" , ground" (at 91.44 62.23 0) (hide yes) (show_name no) (do_not_autoplace no) (effects (font (size 1.27 1.27))))
  (pin "1"))
 (symbol
  (lib_id "RF_Switch:ADG902BRMZ")
  (at 85.09 83.82 0)
  (unit 1)
  (body_style 1)
  (exclude_from_sim no)
  (in_bom yes)
  (on_board yes)
  (in_pos_files yes)
  (dnp no)
  (fields_autoplaced yes)
  (property "Reference" "U7" (at 102.87 72.3198 0) (show_name no) (do_not_autoplace no) (effects (font (size 1.27 1.27))))
  (property "Value" "ADG902BRMZ" (at 102.87 74.8598 0) (show_name no) (do_not_autoplace no) (effects (font (size 1.27 1.27))))
  (property "Footprint" "Package_SO:MSOP-8_3x3mm_P0.65mm" (at 85.09 95.25 0) (hide yes) (show_name no) (do_not_autoplace no) (effects (font (size 1.27 1.27))))
  (property "Datasheet" "https://www.analog.com/media/en/technical-documentation/data-sheets/ADG901_902.pdf" (at 85.09 78.74 0) (hide yes) (show_name no) (do_not_autoplace no) (effects (font (size 1.27 1.27))))
  (property "Description" "SPST DC-4.5GHz reflective switch, 40dB isolation at 1GHz, MSOP-8" (at 85.09 83.82 0) (hide yes) (show_name no) (do_not_autoplace no) (effects (font (size 1.27 1.27))))
  (property "LCSC Part Number" "C207407" (at 85.09 83.82 0) (hide yes) (show_name no) (do_not_autoplace no) (effects (font (size 1.27 1.27))))
  (property "KLC_S3.3" "" (at 85.09 83.82 0) (hide yes) (show_name no) (do_not_autoplace no) (effects (font (size 1.27 1.27))))
  (property "KLC_S4.1" "" (at 85.09 83.82 0) (hide yes) (show_name no) (do_not_autoplace no) (effects (font (size 1.27 1.27))))
  (property "KLC_S5.1" "" (at 85.09 83.82 0) (hide yes) (show_name no) (do_not_autoplace no) (effects (font (size 1.27 1.27))))
  (pin "2")
  (pin "3")
  (pin "8")
  (pin "4")
  (pin "7")
  (pin "1")
  (pin "5")
  (pin "6"))
 (symbol
  (lib_id "power:GND")
  (at 190.5 74.93 0)
  (unit 1)
  (body_style 1)
  (exclude_from_sim no)
  (in_bom yes)
  (on_board yes)
  (in_pos_files yes)
  (dnp no)
  (fields_autoplaced yes)
  (property "Reference" "#PWR032" (at 190.5 81.28 0) (hide yes) (show_name no) (do_not_autoplace no) (effects (font (size 1.27 1.27))))
  (property "Value" "GND" (at 190.5 80.01 0) (show_name no) (do_not_autoplace no) (effects (font (size 1.27 1.27))))
  (property "Footprint" "" (at 190.5 74.93 0) (hide yes) (show_name no) (do_not_autoplace no) (effects (font (size 1.27 1.27))))
  (property "Datasheet" "" (at 190.5 74.93 0) (hide yes) (show_name no) (do_not_autoplace no) (effects (font (size 1.27 1.27))))
  (property "Description" "Power symbol creates a global label with name \"GND\" , ground" (at 190.5 74.93 0) (hide yes) (show_name no) (do_not_autoplace no) (effects (font (size 1.27 1.27))))
  (pin "1")))
